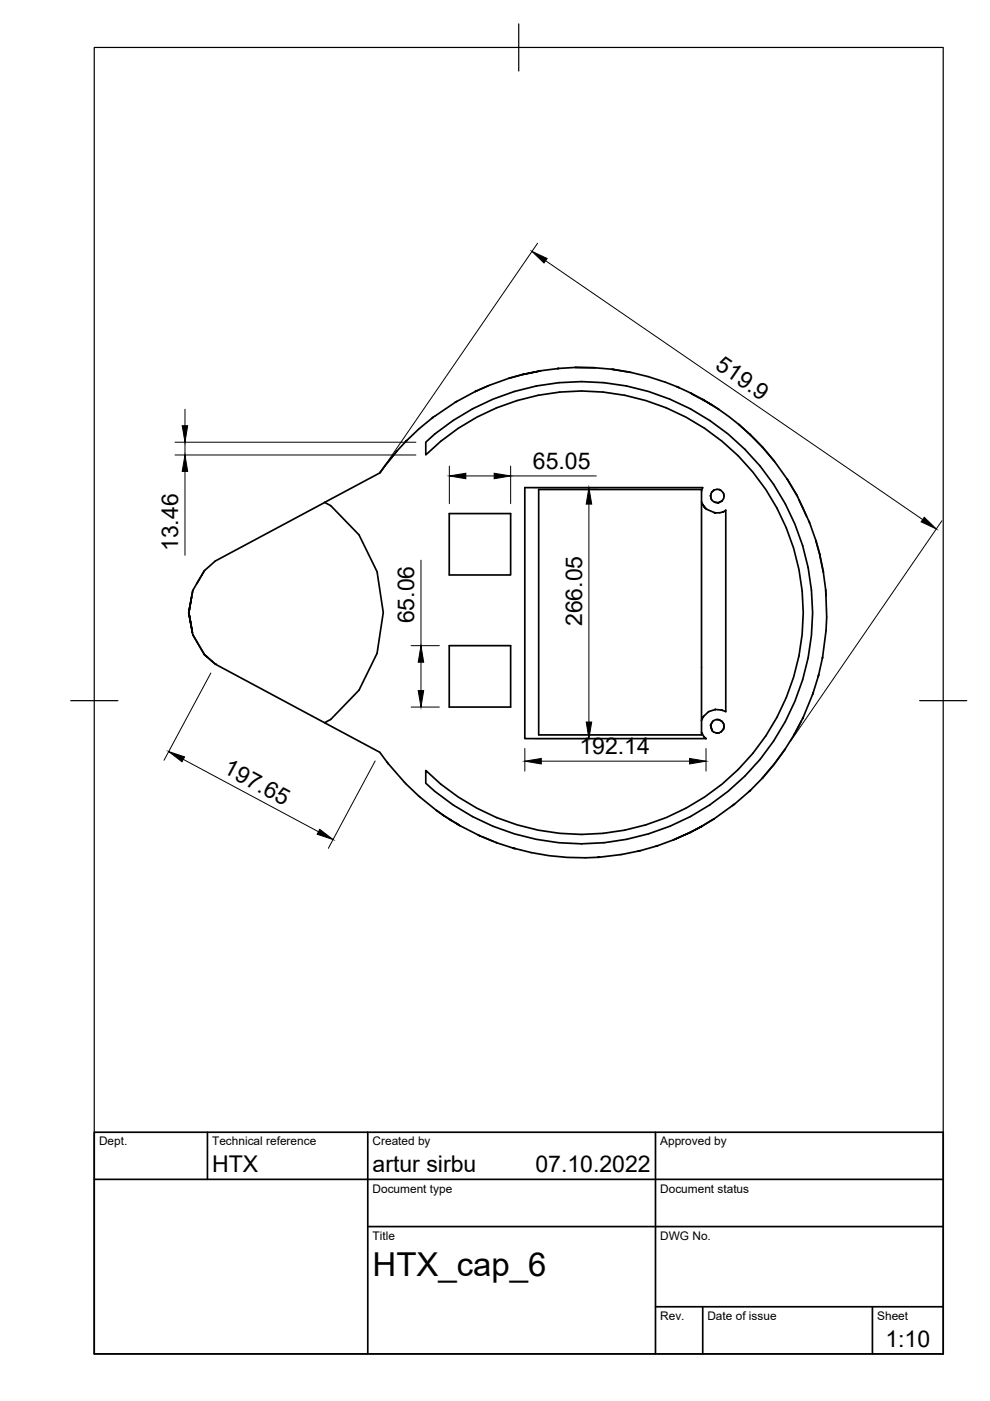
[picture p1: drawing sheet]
<svg xmlns="http://www.w3.org/2000/svg" width="210mm" height="297mm" viewBox="0 0 210 297" stroke-linecap="round" stroke-linejoin="round" font-family="sans-serif">
<!-- layer: Visible -->
<g fill="none" stroke="#000" stroke-width=".36">
<path d="M110.8 79.4l3.7-.8zM114.5 78.6h.2l-.5 .1M118.2 78.2l.3-.1-3.8 .5M122 77.9l4.2 .1 4 .4M122 77.9l4.2 .1M122 77.9l-3.5 .2M129.7 78.3l4 .6M129.9 78.3a52.4 52.4 0 0 1 13.6 3.7M81.7 98.6l-1.2 1.7M84.1 95.7l-3.6 4.6M84.1 95.7l-2.3 2.9M85.9 93.7l-1.8 2"/>
<path d="M86.3 93.4l-.4 .3zM90.3 93.8a49 49 0 0 1 68.2 2 49 49 0 0 1 0 68.2 49 49 0 0 1-68.2 2.1v-2.7a47 47 0 0 0 66.3-.3 47 47 0 0 0 0-66.4 47 47 0 0 0-66.3-.3zM91.5 88.7l-2.7 2.2-2.5 2.5M91.9 88.4l-.4 .3M96.5 85.3l-5 3.4M96.9 85.1l-.4 .2M100.7 83l-4.2 2.3M100.8 83h-.1M101 82.9l-.3 .1M103.5 81.8l-2.7 1.2 .2-.1M103.5 81.8l-2.5 1.1M107.9 80.2l2.9-.8a46.3 46.3 0 0 0-7.3 2.4"/>
<path d="M143.5 82l.5 .2M144 82.2l2.4 1.1M148.9 84.7l-2.5-1.4 3 1.7M148.9 84.7l2 1.2zM150.6 85.6l1.8 1.2M150.9 85.9l1.5 .9M152.4 86.8l4.2 3.2M156.6 90l2.6 2.3M156.6 90l2.4 2.1M159 92.1l2.7 2.7M161.7 94.8a55.8 55.8 0 0 1 5.2 6.8M161.7 94.8l2.4 3"/>
<path d="M68.8 106.5l1.3 .7 6 6.2 3.8 7.8 1.4 8.7-1.4 8.6-3.8 7.8-6 6.2-1.3 .7 11.7 6.3 1.8 2.4M68.8 106.5l-23.1 12.4-2.4 2.1M80.5 100.3l-11.7 6.2M95.2 108.9h13.1v13h-13.1zM148.7 104.1l.3-.7h-37.7v53.2h38.4M148.7 106.3v49M148.8 106.7l.5 .7zM148.8 106.7l-.1-2.9h-34.5v52h34.5v-.5l.6 1 .4 .3M149.2 107.3l.3 .4-.2-.3M149.4 107.6l.4 .4 1.6 .7M149.6 107.8l.2 .2M150.6 105.1l.2 .8"/>
<path d="M150.6 105.1l.3 .8a1.59 1.59 0 0 0 1.3 .7M150.6 105.1a1.44 1.44 0 0 1 1.5-1.4 1.44 1.44 0 0 1 1.4 1.4 1.44 1.44 0 0 1-1.2 1.5h.1M151.5 106.5l.8 .1M152.5 103.8l.3 .1M153.1 106.2l-.9 .4M153.3 108.5l.6-.3v42.7l-.7-.3M153.4 108.5a3 3 0 0 1-2 .2h.4M153.4 104.7l.1 .6M166.9 101.6h.1a49.6 49.6 0 0 1 4.5 8.9l.2 .4M166.9 101.6l2.1 3.5M169.4 105.9l1.6 3.6M171.5 110.5l1.5 4.1"/>
<path d="M173 114.6l.8 3M173.8 117.6l.8 3.8M173.8 117.7l.8 3.7 .5 3.7M40 129.9l.1 .5zM40.1 130.4v.1M40.2 129.2l-.2 .5M40.2 131.1l.1 .1M40.3 128.4l-.3 1.5v-.2M40.4 132l-.4-2.1 .6 3.2M40.8 134.2l-.8-4.3 .9 4.7M40.9 125.3l-.9 4.6 .6-3.3M40.9 134.6l2.4 4.2"/>
<path d="M41.7 123.7v.1M43.3 138.8l2.4 2 23.1 12.4M43.3 138.8l2.4 2M43.3 121l-2.4 4.2-.9 4.7v-.2M43.3 138.8l.7 .5M43.3 121l-.5 .9M95.2 136.9h13.1v13h-13.1zM174.4 139.3l-.8 3.7M175.1 125.1a54 54 0 0 1-.8 14.5M175.1 125.1v1.2M44.9 140.2h.1M149.1 152l.1-.1-.5 .8"/>
<path d="M149.2 156.2l.2 .1M149.4 156.3l.3 .3M150.7 153.7l.3 1.2zM150.9 154.9l.5 .3 .5 .2M151.2 152.9l-.5 .8M151.7 150.4l-.1 .1a3.4 3.4 0 0 0-2.4 1.4M151.7 150.4l1.5 .2M151.7 150.4l-.1 .1M152.5 155.4h-.6M152.5 152.6l.6 .4M153 150.5l.2 .1M153.1 153a1.44 1.44 0 0 0-2.4 .7v.1"/>
<path d="M153.1 153l.3 .5 .1 .6-.1 .5M153.4 154.6l-.5 .6M153.4 154.6a1.64 1.64 0 0 1-1.5 .8M153.5 154.1l-.1 .5M166.4 158.9l-.2 .4a56 56 0 0 1-7.3 8.5l.2-.3M166.4 158.9l-2.3 3.2M168.3 155.9l-1.9 3M168.5 155.5l-.2 .4zM169.9 152.8l-1.2 2.3M170.2 152.4l-1.7 3.1M170.3 152.1l-.1 .3zM172.3 147.2l-2 4.9"/>
<path d="M172.4 146.8l-.1 .4zM173.5 143.5l-1.1 3.3M173.6 143l-.1 .5M82.1 161.6l.2 .3M82.3 161.9a53.3 53.3 0 0 0 11.8 11.1l-.2-.3M92.4 171.7l1.5 1M93.9 172.7l1.4 1M94.1 173l1.7 1-.5-.3M95.3 173.7l1.5 .9M95.8 174l1.6 1M97.5 175l-.7-.4 4.6 2.4M101.4 177l.5 .3z"/>
<path d="M101.9 177.3l3.5 1.4M102.2 177.4l2.5 1M105.1 178.6l3.6 1.2M108.7 179.8l.5 .1zM109.2 179.9a51.1 51.1 0 0 0 17.5 1.9M139.1 179.4l-3.4 1M139.4 179.3l-.3 .1M142.7 178.1l3.7-1.6zM142.7 178.1l-3.3 1.2M146.4 176.5l2.5-1.4zM151.4 173.6l-2.7 1.6M151.4 173.6l-2.5 1.5"/>
<path d="M155.3 170.8l.4-.3-4.3 3.1M158.9 167.8l-3.2 2.7M164 162.2l-2.4 2.8M126.7 181.8l.4-.1zM135.2 180.5l-3.4 .7-4.7 .5M135.7 180.4l-.5 .1"/>
</g>
<g fill="#000">
<circle cx="45.7" cy="140.8" r=".18"/>
<circle cx="146.4" cy="176.5" r=".18"/>
</g>
<!-- layer: Border -->
<path d="M20 10.1h180v276.9h-180zM110 5.1v10M15 148.6h10M195 148.6h10" fill="none" stroke="#000" stroke-width=".25"/>
<!-- layer: TitleBlock -->
<path d="M20 240.1h180v46.9h-180zM20 250h180M44 240.1v9.9M78 240.1v46.9M139 240.1v46.9M78 260.1h122M139 277.1h61M149 277.1v9.9M185 277.1v9.9" fill="none" stroke="#000" stroke-width=".36"/>
<!-- layer: Dimensions -->
<g fill="none" stroke="#000" stroke-width=".21">
<path d="M114 51.6l-32.1 46.7M115.7 55.3l79.9 54.9M37.1 93.8h51.1M37.1 96.5h51.1M39.2 86.8v3.5M39.2 93.8v2.7M39.2 100v17.7M95.3 98.8v8M108.3 98.8v8M89.3 118.8v18.1M98.8 100.9h6M108.3 100.9h18.1"/>
<path d="M113.4 103.4h13.6M124.9 106.9v46.2M199.7 110.4l-32.1 46.8M87.2 136.9h6M44.7 142.7l-9.9 18.5M87.2 149.9h6M89.3 140.4v6M111.3 158.7v4.8M113.4 156.6h13.6M149.7 158.7v4.8M38.9 161l28.6 15.3M79.5 161.3l-9.9 18.6"/>
<path d="M114.8 161.4h31.4"/>
</g>
<g fill="#000" stroke="#000" stroke-width=".21">
<path d="M112.8 53.3l3.2 1.5-.7 1zM38.6 90.3h1.2l-.6 3.5zM39.2 96.5l.6 3.5h-1.2zM95.3 100.9l3.5-.6v1.2zM104.8 100.3l3.5 .6-3.5 .6zM124.9 103.4l.6 3.5h-1.2zM196 109.7l2.5 2.4-3.2-1.5zM88.7 146.4h1.1l-.5 3.5zM89.3 136.9l.5 3.5h-1.1zM124.3 153.1h1.2l-.6 3.5zM35.8 159.3l3.3 1.2-.5 1zM67.8 175.8l2.8 2.2-3.4-1.1z"/>
<path d="M111.3 161.4l3.5-.6v1.2zM146.2 160.8l3.5 .6-3.5 .6z"/>
</g>
<text font-size="7" x="79" y="270.6">HTX_cap_6</text>
<g font-size="4.9">
<text x="151.4" y="78.1" transform="rotate(34 151.4 78.1)">519.9</text>
<text x="113" y="99.4">65.05</text>
<text x="37.7" y="116.9" transform="rotate(-90 37.7 116.9)">13.46</text>
<text x="87.8" y="132.2" transform="rotate(-90 87.8 132.2)">65.06</text>
<text x="123.4" y="132.8" transform="rotate(-90 123.4 132.8)">266.05</text>
<text x="122.9" y="159.9">192.14</text>
<text x="47.1" y="163.8" transform="rotate(28 47.1 163.8)">197.65</text>
<text x="45" y="248.5">HTX</text>
<text x="79" y="248.5">artur sirbu</text>
<text x="113.5" y="248.5">07.10.2022</text>
<text x="187.7" y="285.7">1:10</text>
</g>
<g font-size="2.5">
<text x="21" y="242.9">Dept.</text>
<text x="45" y="242.9">Technical reference</text>
<text x="79" y="242.9">Created by</text>
<text x="140" y="242.9">Approved by</text>
<text x="79" y="252.8">Document type</text>
<text x="140" y="252.8">Document status</text>
<text x="79" y="262.9">Title</text>
<text x="140" y="262.9">DWG No.</text>
<text x="140" y="279.9">Rev.</text>
<text x="150" y="279.9">Date of issue</text>
<text x="186" y="279.9">Sheet</text>
</g>
</svg>
